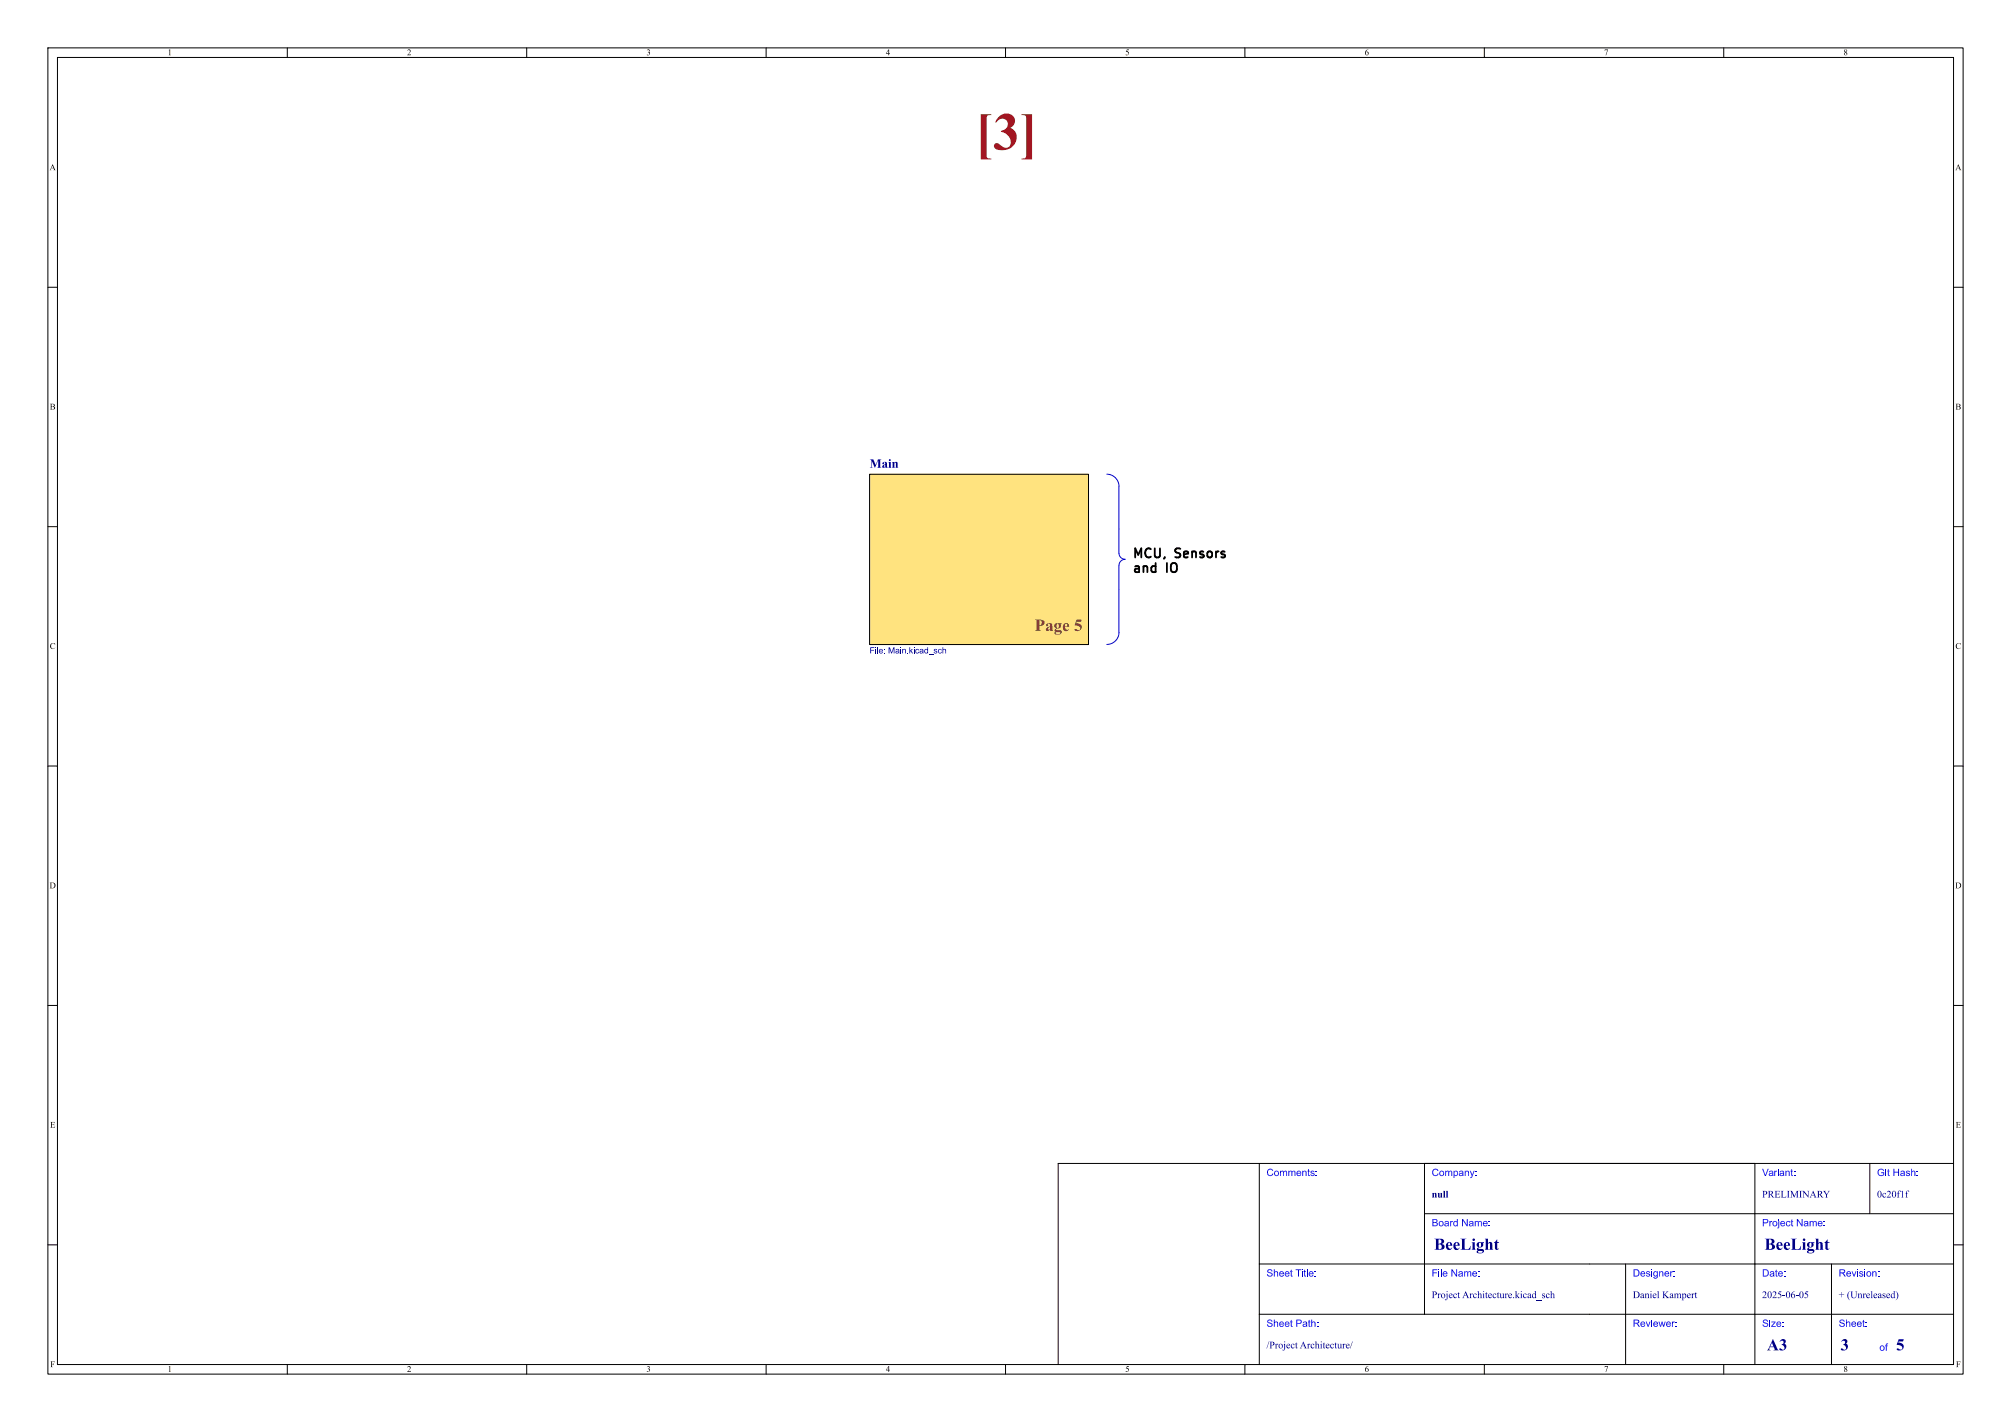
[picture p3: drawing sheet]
<svg xmlns="http://www.w3.org/2000/svg" width="420mm" height="297mm" viewBox="0 0 420 297" stroke-linecap="round" stroke-linejoin="round" font-family="sans-serif">
<g fill="none" stroke="#000" stroke-width=".21">
<path d="M10 10h400v277h-400zM12 12h396v273h-396zM60 10v2M110 10v2M160 10v2M210 10v2M260 10v2M310 10v2M360 10v2M10 60h2M408 60h2M181.6 99.1h45.7v35.5h-45.7z"/>
<path d="M10 110h2M408 110h2M10 160h2M408 160h2M10 210h2M408 210h2M263 243v42M297.5 253.5h110.5M297.5 243v31.5M366.5 243v42M390.5 243v10.5M408 243h-187v42"/>
<path d="M10 260h2M263 274.5h145M263 264h145M339.5 264v21M382.5 264v21M408 260h2M60 285v2M110 285v2M160 285v2M210 285v2M260 285v2M310 285v2"/>
<path d="M360 285v2"/>
</g>
<path d="M181.6 99.1h45.7v35.5h-45.7z" fill="#ffe37f" stroke="#ffe37f" stroke-width=".21"/>
<g fill="#000084">
<path d="M181.8 135.2h.8v.1h-.7v.4h.6v.2h-.6v.6h-.1z"/>
<path d="M182.8 135.2h.2v.2h-.2z"/>
<path d="M183.2 135.2h.2v1.3h-.2z"/>
<path d="M185.6 135.2h.2l.4 1.1 .4-1.1h.2v1.3h-.2v-1.1l-.3 1.1h-.2l-.3-1.1v1.1h-.2z"/>
<path d="M188 135.2h.2v.2h-.2z"/>
<path d="M189.9 135.2h.2v.7l.3-.3h.2l-.3 .3 .4 .6h-.2l-.3-.5-.1 .5h-.2z"/>
<path d="M190.8 135.2h.2v.2h-.2z"/>
<path d="M193.2 135.6l.2-.1 .3 .2v-.5h.1v1.3l-.1-.1h-.5l-.2-.3 .2-.1a.3 .3 0 0 0 .4 .3 .3 .3 0 0 0 0-.5l-.3-.1-.1 .3h-.2z"/>
<path d="M196.8 135.2h.2v.5l.3-.2 .2 .2 .1 .8h-.2v-.7l-.2-.1-.2 .1v.7h-.2z"/>
</g>
<path d="M231.2 99a2.53 2.53 0 0 1 2.5 2.6v13.9a1.28 1.28 0 0 0 1.3 1.3 1.28 1.28 0 0 0-1.3 1.3v14M233.7 132.1a2.54 2.54 0 0 1-2.5 2.5" fill="none" stroke="#0000c2" stroke-width=".21"/>
<path d="M237.1 116.4v-1.9l.6 1.4 .7-1.4v1.9M240.3 114.7v-.1a.69 .69 0 0 0-.9 .2M241.2 114.5v1.6M241.3 117.6v1.9M242.3 114.5v1.6M243.7 117.6v1.9M244.8 117.7l-.2 .2M246.5 114.6l-.7-.1-.3 .2" fill="none" stroke="#000" stroke-width=".38"/>
<text font-size="11.1" fill="#a21622" x="203.7" y="34.2">[3]</text>
<text font-size="3.5" fill="#644632" x="216.1" y="132.2">Page5</text>
<g font-size="3.5" fill="#00007f">
<text x="299.5" y="261.9">BeeLight</text>
<text x="368.5" y="261.9">BeeLight</text>
<text x="369" y="282.9">A3</text>
<text x="384.4" y="282.9">3</text>
<text x="396" y="282.9">5</text>
</g>
<text font-size="2.7" fill="#000084" x="181.6" y="98">Main</text>
<g font-size="2.7">
<text x="236.4" y="117.5">MCU,</text>
<text x="245.6" y="117.5">Sensors</text>
<text x="236.4" y="120.6">and</text>
<text x="243.8" y="120.6">IO</text>
</g>
<g font-size="2.1" fill="#00f">
<text x="264.5" y="246.2">Comments:</text>
<text x="299" y="246.2">Company:</text>
<text x="368" y="246.2">Variant:</text>
<text x="392" y="246.2">Git Hash:</text>
<text x="299" y="256.7">Board Name:</text>
<text x="368" y="256.7">Project Name:</text>
<text x="264.5" y="267.2">Sheet Title:</text>
<text x="299" y="267.2">File Name:</text>
<text x="341" y="267.2">Designer:</text>
<text x="368" y="267.2">Date:</text>
<text x="384" y="267.2">Revision:</text>
<text x="264.5" y="277.7">Sheet Path:</text>
<text x="341" y="277.7">Reviewer:</text>
<text x="368" y="277.7">Size:</text>
<text x="384" y="277.7">Sheet:</text>
<text x="392.5" y="282.7">of</text>
</g>
<g font-size="2.1" fill="#00007f">
<text x="299" y="250.7">null</text>
<text x="368" y="250.7">PRELIMINARY</text>
<text x="392" y="250.7">0c20f1f</text>
<text x="299" y="271.7">ProjectArchitecture.kicad_sch</text>
<text x="341" y="271.7">DanielKampert</text>
<text x="368" y="271.7">2025-06-05</text>
<text x="384" y="271.7">+ (Unreleased)</text>
<text x="264.5" y="282.2">/ProjectArchitecture/</text>
</g>
<g font-size="1.8">
<text x="35" y="12">1</text>
<text x="85" y="12">2</text>
<text x="135" y="12">3</text>
<text x="185" y="12">4</text>
<text x="235" y="12">5</text>
<text x="285" y="12">6</text>
<text x="335" y="12">7</text>
<text x="385" y="12">8</text>
<text x="10.3" y="36">A</text>
<text x="408.3" y="36">A</text>
<text x="10.4" y="86">B</text>
<text x="408.4" y="86">B</text>
<text x="10.4" y="136">C</text>
<text x="408.4" y="136">C</text>
<text x="10.3" y="186">D</text>
<text x="408.3" y="186">D</text>
<text x="10.4" y="236">E</text>
<text x="408.4" y="236">E</text>
<text x="10.5" y="286">F</text>
<text x="35" y="287">1</text>
<text x="85" y="287">2</text>
<text x="135" y="287">3</text>
<text x="185" y="287">4</text>
<text x="235" y="287">5</text>
<text x="285" y="287">6</text>
<text x="335" y="287">7</text>
<text x="385" y="287">8</text>
<text x="408.5" y="286">F</text>
</g>
<text font-size="1.8" fill="#000084" x="181.6" y="137.2">File: Main.kicad_sch</text>
</svg>
